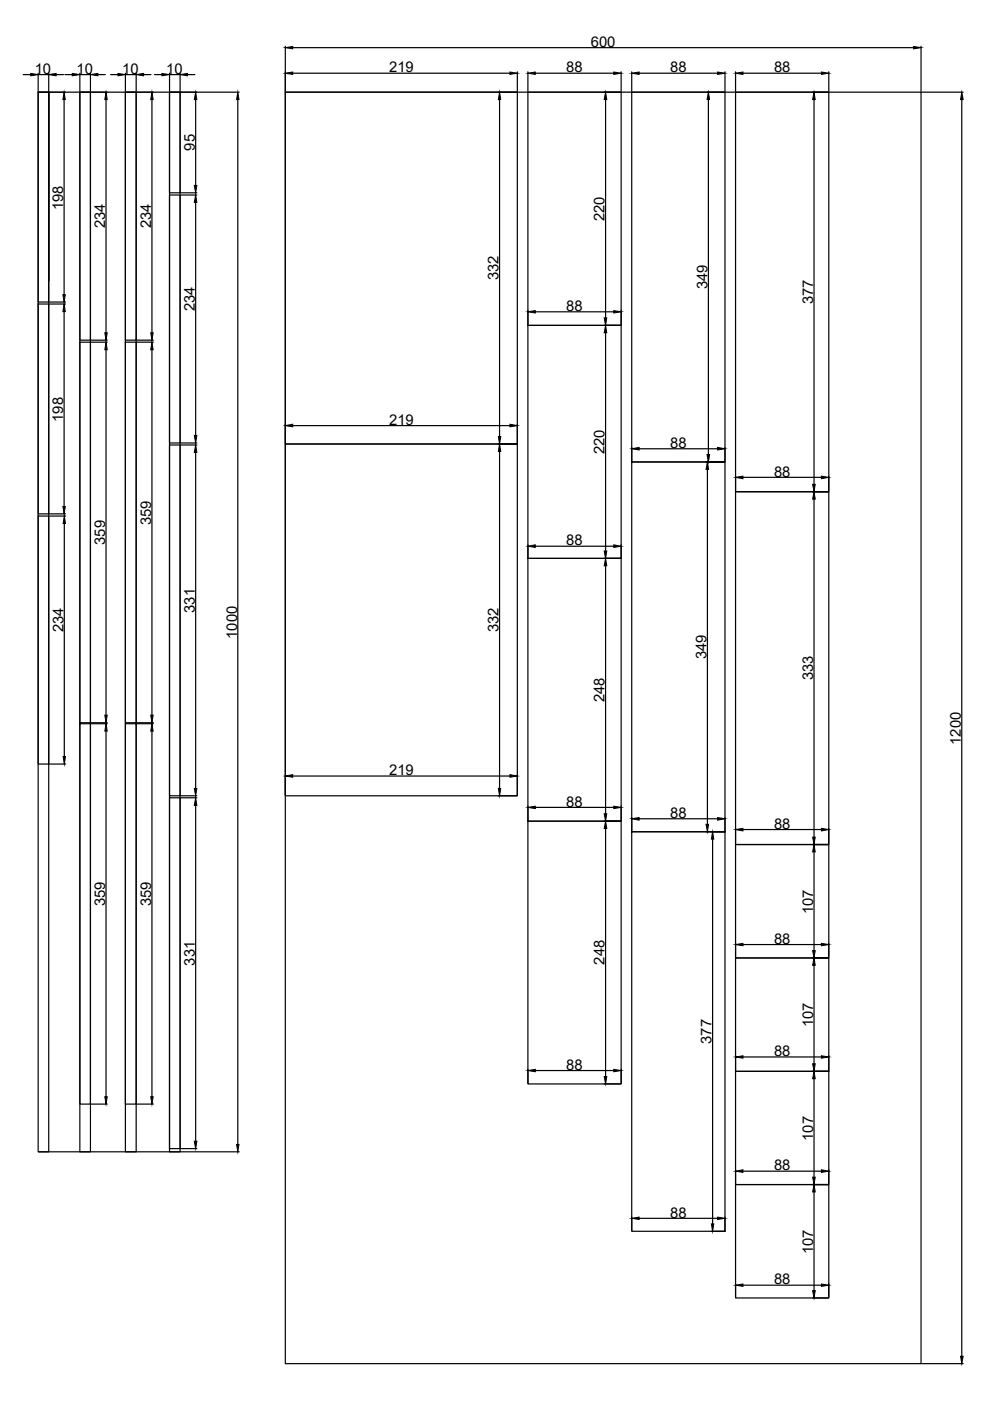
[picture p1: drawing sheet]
<svg xmlns="http://www.w3.org/2000/svg" width="210mm" height="297mm" viewBox="0 0 210 297" stroke-linecap="round" stroke-linejoin="round" font-family="sans-serif">
<!-- layer: 0 -->
<g fill="none" stroke="#000" stroke-width=".25">
<path d="M4.9 15.8h1.6M8.1 19.5h2.2v224.7h-2.2zM8.1 19.5h2.2v44.5h-2.2zM8.1 15.8h2.2M8.1 15.5v3.9M8.2 19.5h42.5M10.3 19.5v40zM10.3 15.5v3.9M11.9 15.8h1.6M13.8 15.8h1.5M16.9 19.5h2.3v224.7h-2.3zM16.9 19.5h2.3v52.6h-2.3z"/>
<path d="M16.9 15.8h2.3M16.9 15.5v3.9M19.2 15.5v3.9M20.7 15.8h1.6M23.5 15.8h1.5M26.6 19.5h2.3v224.7h-2.3zM26.6 19.5h2.3v52.6h-2.3zM26.6 15.8h2.3M26.6 15.5v3.9M28.9 15.5v3.9M30.4 15.8h1.6M32.8 15.8h1.5"/>
<path d="M35.9 19.5h2.3v224.7h-2.3zM35.9 19.5h2.3v21.4h-2.3zM35.9 15.5v3.9M35.9 15.8h2.3M38.2 15.5v3.9M39.8 15.8h1.5M60.5 19.5h134.8v269.6h-134.8zM60.5 19.5h49.2v74.6h-49.2zM60.5 9.8v9.6M62.1 15.5h46M62.1 10.1h131.6M105.6 19.5h4"/>
<path d="M109.7 15.2v4.2M111.9 19.5h19.8v49.5h-19.8zM111.9 15.2v4.2M113.5 15.5h16.6M128.1 19.5h3.5M131.7 15.2v4.2M133.9 19.5h19.8v78.4h-19.8zM133.9 15.2v4.2M135.5 15.5h16.6M149.9 19.5h3.7M153.7 15.2v4.2M156 19.5h19.7v84.8h-19.7z"/>
<path d="M156 15.2v4.2M157.5 15.5h16.7M172.3 19.5h3.3M175.7 15.2v4.2M195.3 9.8v9.6M195.4 19.5h8.8M13.6 21.1v41.4M22.5 21.1v49.5M32.2 21.1v49.5M41.5 21.1v18.2M50.4 21.1v221.5M105.9 21.1v71.5"/>
<path d="M128.4 21.1v46.3M150.2 21.1v75.3M172.6 21.1v81.6M203.9 21.1v266.5M35.9 41.3h2.3v52.6h-2.3zM38.3 40.9h3.4M38.3 41.3h3.4M41.5 42.9v49.4M8.1 64.5h2.2v44.5h-2.2zM10.5 64h3.4M10.5 64.5h3.4M13.6 66.1v41.3"/>
<path d="M16.9 72.5h2.3v80.7h-2.3zM19.3 72.1h3.4M19.3 72.5h3.4M22.5 74.2v77.4M26.6 72.5h2.3v80.7h-2.3zM29 72.1h3.5M29 72.5h3.5M32.2 74.2v77.4M111.9 69h19.8v49.4h-19.8zM111.9 65.8v3M113.5 66.1h16.6M128.1 69h3.5"/>
<path d="M128.4 70.6v46.2M131.7 65.8v3M35.9 94.3h2.3v74.4h-2.3zM38.3 93.9h3.4M38.3 94.3h3.4M41.5 95.9v71.3M60.5 94.1h49.2v74.6h-49.2zM60.5 89.9v4.1M62.1 90.2h46M105.6 94.1h4M105.9 95.7v71.5M109.7 89.9v4.1"/>
<path d="M133.9 97.9h19.8v78.4h-19.8zM133.9 94.9v2.9M135.5 95.2h16.6M149.7 97.9h3.9M150 99.5v75.3M153.7 94.9v2.9M8.1 109.4h2.2v52.6h-2.2zM10.5 109.4h3.4M10.5 109h3.4M13.6 111v49.4M111.9 118.4h19.8v55.7h-19.8zM111.9 115.5v2.8"/>
<path d="M113.5 115.8h16.6M128.1 118.4h3.5M128.4 120v52.5M131.7 115.5v2.8M156 104.3h19.7v74.8h-19.7zM156 101v3.1M157.5 101.2h16.7M172.3 104.3h3.3M172.6 105.8v71.7M175.7 101v3.1M16.9 153.4h2.3v80.7h-2.3zM19.3 153.2h3.4"/>
<path d="M19.3 153.4h3.4M22.5 155v77.5M26.6 153.4h2.3v80.7h-2.3zM29 153.2h3.5M29 153.4h3.5M32.2 155v77.5M10.5 162h3.4M35.9 169.1h2.3v74.4h-2.3zM38.3 168.7h3.4M38.3 169.1h3.4M41.5 170.8v71.2M60.5 164.2v4.4"/>
<path d="M62.1 164.5h46M105.6 168.7h4M109.7 164.2v4.4M111.9 174.1h19.8v55.7h-19.8zM111.9 170.9v3.1M113.5 171.2h16.6M128.1 174.1h3.5M128.4 175.7v52.5M131.7 170.9v3.1M133.9 176.3h19.8v84.8h-19.8zM133.9 173.3v2.9M135.5 173.6h16.6"/>
<path d="M149.7 176.3h4.1M151.1 177.9v81.6M153.7 173.3v2.9M156 179.1h19.7v24h-19.7zM156 175.6v3.3M157.5 175.9h16.7M172.3 179.1h3.3M175.7 175.6v3.3M156 200v2.9M172.6 180.6v20.9M175.7 200v2.9M156 203.1h19.7v24h-19.7z"/>
<path d="M157.5 200.3h16.7M172.3 203.1h3.3M172.6 204.7v20.8M19.3 234.1h3.4M29 234.1h3.5M111.9 226.7v3M113.5 227h16.6M128.1 229.8h3.5M131.7 226.7v3M156 227.1h19.7v24h-19.7zM156 223.8v3.2M157.5 224.1h16.7"/>
<path d="M172.3 227.1h3.3M172.6 228.7v20.9M175.7 223.8v3.2M8.2 244.2h42.5M38.3 243.5h3.4M133.9 258v2.9M135.5 258.3h16.6M153.7 258v2.9M156 251.1h19.7v24.1h-19.7zM156 248v3M157.5 248.3h16.7M172.3 251.1h3.3"/>
<path d="M172.6 252.7v20.9M175.7 248v3M150.8 261.1h3M156 272.2v2.9M157.5 272.5h16.7M172.3 275.2h3.3M175.7 272.2v2.9M195.4 289.1h8.8"/>
</g>
<g fill="#000" stroke="#000" stroke-width=".21">
<path d="M6.5 15.6l1.6 .2-1.6 .3zM10.3 15.8l1.6-.2v.5zM15.3 15.6l1.6 .2-1.6 .3zM19.2 15.8l1.5-.2v.5zM25 15.6l1.6 .2-1.6 .3zM28.9 15.8l1.5-.2v.5zM34.3 15.6l1.6 .2-1.6 .3zM38.2 15.8l1.6-.2v.5zM60.5 15.5l1.6-.2v.5zM60.5 10.1l1.6-.3v.6zM108.1 15.3l1.6 .2-1.6 .3zM111.9 15.5l1.6-.2v.5z"/>
<path d="M130.1 15.3l1.6 .2-1.6 .3zM133.9 15.5l1.6-.2v.5zM152.1 15.3l1.6 .2-1.6 .3zM156 15.5l1.5-.2v.5zM174.2 15.3l1.5 .2-1.5 .3zM193.7 9.8l1.6 .3-1.6 .3zM13.6 19.5l.2 1.6h-.5zM22.5 19.5l.2 1.6h-.5zM32.2 19.5l.3 1.6h-.5zM41.2 39.3h.5l-.2 1.6zM41.5 19.5l.2 1.6h-.5zM50.4 19.5l.3 1.6h-.5z"/>
<path d="M105.9 19.5l.3 1.6h-.5zM128.4 19.5l.3 1.6h-.6zM150.2 19.5l.3 1.6h-.6zM172.6 19.5l.2 1.6h-.5zM203.9 19.5l.3 1.6h-.5zM41.5 41.3l.2 1.6h-.5zM13.3 62.5h.5l-.2 1.5zM13.6 64.5l.2 1.6h-.5zM22.2 70.6h.5l-.2 1.5zM22.5 72.5l.2 1.7h-.5zM32 70.6h.5l-.3 1.5zM32.2 72.5l.3 1.7h-.5z"/>
<path d="M111.9 66.1l1.6-.2v.5zM128.1 67.4h.6l-.3 1.6zM128.4 69l.3 1.6h-.6zM130.1 65.9l1.6 .2-1.6 .3zM41.2 92.3h.5l-.2 1.6zM41.5 94.3l.2 1.6h-.5zM60.5 90.2l1.6-.3v.6zM105.7 92.6h.5l-.3 1.5zM105.9 94.1l.3 1.6h-.5zM108.1 89.9l1.6 .3-1.6 .3zM133.9 95.2l1.6-.3v.5zM150 97.9l.2 1.6h-.5z"/>
<path d="M149.9 96.4h.6l-.3 1.5zM152.1 94.9l1.6 .3-1.6 .2zM13.3 107.4h.5l-.2 1.6zM13.6 109.4l.3 1.6h-.5zM111.9 115.8l1.6-.3v.6zM128.1 116.8h.6l-.3 1.6zM128.4 118.4l.3 1.6h-.6zM130.1 115.5l1.6 .3-1.6 .3zM156 101.2l1.5-.2v.5zM172.3 102.7h.5l-.2 1.6zM172.6 104.3l.2 1.5h-.5zM174.2 101l1.5 .2-1.5 .3z"/>
<path d="M22.2 151.6h.5l-.2 1.6zM22.5 153.4l.2 1.6h-.5zM32 151.6h.5l-.3 1.6zM32.2 153.4l.3 1.6h-.5zM13.4 160.4h.5l-.3 1.6zM41.2 167.2h.5l-.2 1.5zM41.5 169.1l.2 1.7h-.5zM60.5 164.5l1.6-.3v.6zM105.7 167.2h.5l-.3 1.5zM108.1 164.2l1.6 .3-1.6 .3zM111.9 171.2l1.6-.3v.5zM128.1 172.5h.6l-.3 1.6z"/>
<path d="M128.4 174.1l.3 1.6h-.6zM130.1 170.9l1.6 .3-1.6 .2zM133.9 173.6l1.6-.3v.6zM149.7 174.8h.5l-.2 1.5zM151.1 176.3l.2 1.6h-.5zM152.1 173.3l1.6 .3-1.6 .3zM156 175.9l1.5-.3v.6zM172.3 177.5h.5l-.2 1.6zM174.2 175.6l1.5 .3-1.5 .3zM172.6 179.1l.2 1.5h-.5zM156 200.3l1.5-.3v.5zM172.3 201.5h.5l-.2 1.6z"/>
<path d="M172.6 203.1l.2 1.6h-.5zM174.2 200l1.5 .3-1.5 .2zM22.2 232.5h.5l-.2 1.6zM32 232.5h.5l-.3 1.6zM111.9 227l1.6-.3v.5zM128.1 228.2h.6l-.3 1.6zM130.1 226.7l1.6 .3-1.6 .2zM156 224.1l1.5-.3v.6zM172.3 225.5h.5l-.2 1.6zM172.6 227.1l.2 1.6h-.5zM174.2 223.8l1.5 .3-1.5 .3zM41.2 242h.5l-.2 1.5z"/>
<path d="M50.2 242.6h.5l-.3 1.6zM133.9 258.3l1.6-.3v.6zM150.8 259.5h.5l-.2 1.6zM152.1 258l1.6 .3-1.6 .3zM156 248.3l1.5-.3v.6zM172.3 249.6h.5l-.2 1.5zM172.6 251.1l.2 1.6h-.5zM174.2 248l1.5 .3-1.5 .3zM156 272.5l1.5-.3v.5zM172.3 273.6h.5l-.2 1.6zM174.2 272.2l1.5 .3-1.5 .2zM203.7 287.6h.5l-.3 1.5z"/>
</g>
<g font-size="3.1">
<text x="125.3" y="9.9">600</text>
<text x="7.4" y="15.6">10</text>
<text x="16.2" y="15.6">10</text>
<text x="25.9" y="15.6">10</text>
<text x="35.2" y="15.6">10</text>
<text x="82.5" y="15.4">219</text>
<text x="120.1" y="15.4">88</text>
<text x="142.1" y="15.4">88</text>
<text x="164.1" y="15.4">88</text>
<text x="41.3" y="31.9" transform="rotate(-90 41.3 31.9)">95</text>
<text x="13.4" y="44.5" transform="rotate(-90 13.4 44.5)">198</text>
<text x="128.2" y="46.8" transform="rotate(-90 128.2 46.8)">220</text>
<text x="22.3" y="48.4" transform="rotate(-90 22.3 48.4)">234</text>
<text x="32" y="48.4" transform="rotate(-90 32 48.4)">234</text>
<text x="105.7" y="59.4" transform="rotate(-90 105.7 59.4)">332</text>
<text x="41.3" y="66" transform="rotate(-90 41.3 66)">234</text>
<text x="120.1" y="65.9">88</text>
<text x="150" y="61.4" transform="rotate(-90 150 61.4)">349</text>
<text x="172.4" y="64.5" transform="rotate(-90 172.4 64.5)">377</text>
<text x="13.4" y="89.4" transform="rotate(-90 13.4 89.4)">198</text>
<text x="82.5" y="90">219</text>
<text x="142.1" y="94.9">88</text>
<text x="128.2" y="96.3" transform="rotate(-90 128.2 96.3)">220</text>
<text x="164.1" y="101">88</text>
<text x="32" y="111.3" transform="rotate(-90 32 111.3)">359</text>
<text x="22.3" y="115.5" transform="rotate(-90 22.3 115.5)">359</text>
<text x="120.1" y="115.6">88</text>
<text x="41.3" y="129.9" transform="rotate(-90 41.3 129.9)">331</text>
<text x="13.5" y="134.1" transform="rotate(-90 13.5 134.1)">234</text>
<text x="50.2" y="135.5" transform="rotate(-90 50.2 135.5)">1000</text>
<text x="105.7" y="134" transform="rotate(-90 105.7 134)">332</text>
<text x="149.8" y="139.8" transform="rotate(-90 149.8 139.8)">349</text>
<text x="128.2" y="148.8" transform="rotate(-90 128.2 148.8)">248</text>
<text x="172.4" y="144.3" transform="rotate(-90 172.4 144.3)">333</text>
<text x="203.8" y="157.9" transform="rotate(-90 203.8 157.9)">1200</text>
<text x="82.5" y="164.3">219</text>
<text x="120.1" y="171">88</text>
<text x="142.1" y="173.4">88</text>
<text x="164.1" y="175.7">88</text>
<text x="22.3" y="192.2" transform="rotate(-90 22.3 192.2)">359</text>
<text x="32" y="192.2" transform="rotate(-90 32 192.2)">359</text>
<text x="172.4" y="193.8" transform="rotate(-90 172.4 193.8)">107</text>
<text x="164.1" y="200.1">88</text>
<text x="41.3" y="204.8" transform="rotate(-90 41.3 204.8)">331</text>
<text x="128.2" y="204.5" transform="rotate(-90 128.2 204.5)">248</text>
<text x="150.9" y="221.3" transform="rotate(-90 150.9 221.3)">377</text>
<text x="172.4" y="217.8" transform="rotate(-90 172.4 217.8)">107</text>
<text x="120.1" y="226.8">88</text>
<text x="164.1" y="223.9">88</text>
<text x="172.4" y="241.9" transform="rotate(-90 172.4 241.9)">107</text>
<text x="164.1" y="248.1">88</text>
<text x="142.1" y="258.1">88</text>
<text x="172.4" y="265.9" transform="rotate(-90 172.4 265.9)">107</text>
<text x="164.1" y="272.3">88</text>
</g>
</svg>
